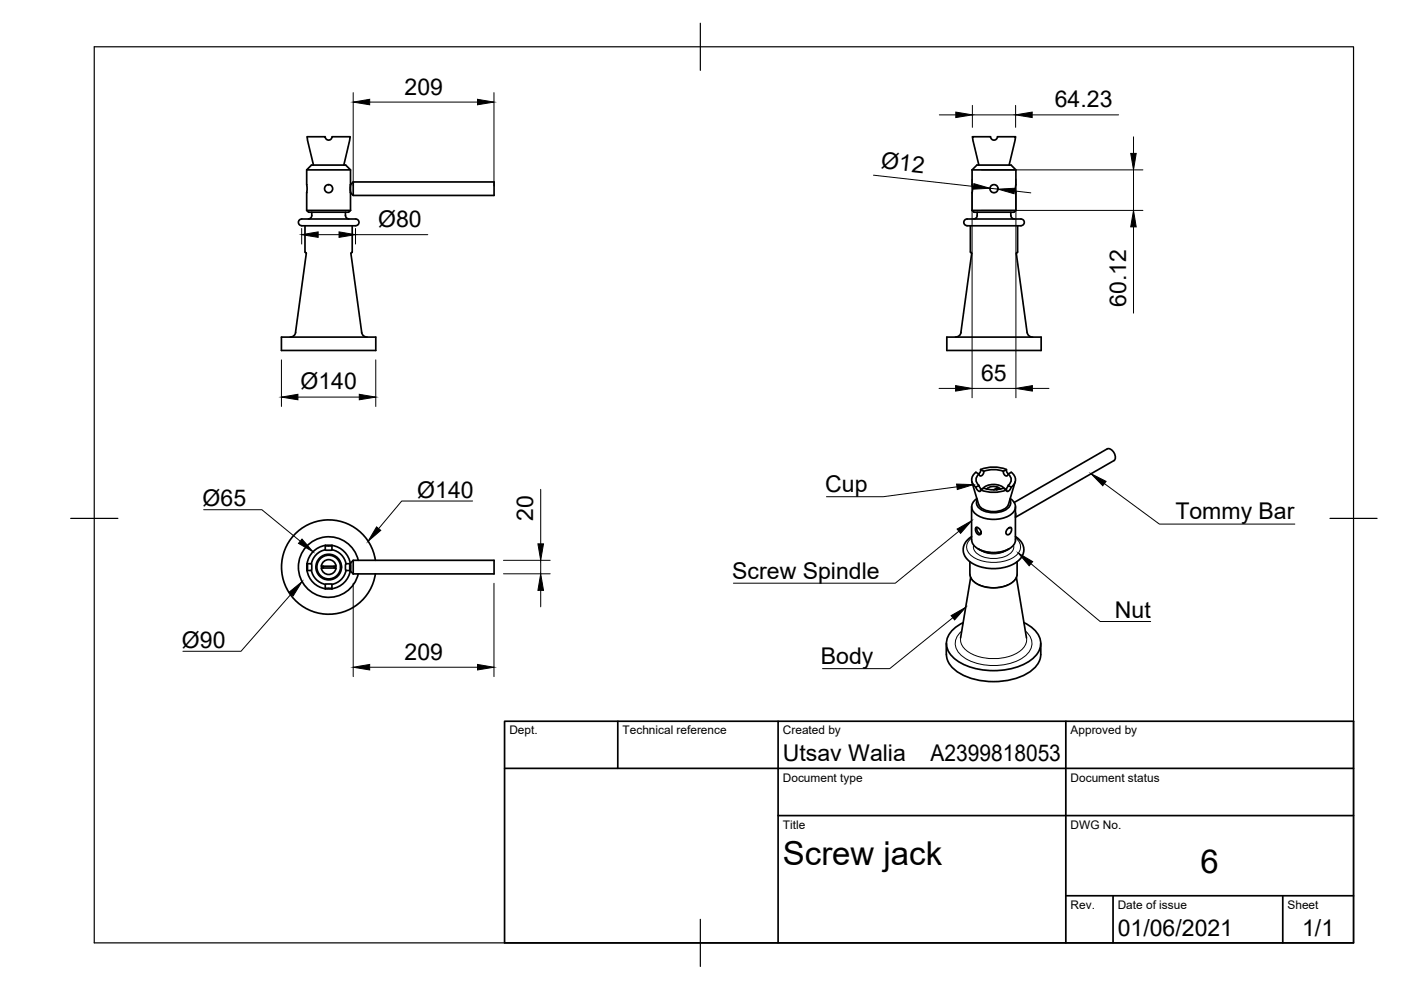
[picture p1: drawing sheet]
<svg xmlns="http://www.w3.org/2000/svg" width="297mm" height="210mm" viewBox="0 0 297 210" stroke-linecap="round" stroke-linejoin="round" font-family="sans-serif">
<!-- layer: Visible -->
<g fill="none" stroke="#000" stroke-width=".36">
<path d="M65 36v8.6M65 36h9.3M65 36l1-1h7.3l1 1v3.2M66.5 35l-1.4-6h3.9v.3a.71 .71 0 0 0 .8 .4 .71 .71 0 0 0 .6-.7h3.9l-1.4 6M74.3 39.2v1.7M74.9 38.6h29.9v2.8h-29.9zM74.9 38.6l-.6 .6M206.1 36v8.6M206.1 36l1-1h7.3l1 1v8.6M206.1 36h9.3M207.5 35l-1.3-6h3.8l.1 .3a.71 .71 0 0 0 .8 .4 .71 .71 0 0 0 .6-.7h3.8l-1.3 6M64.7 47.9v5.5l.2 .3-2.2 16.8"/>
<path d="M65 44.6l.4 .4h8.5l.4-.4M65 44.6h9.3M66.1 45v.7a.71 .71 0 0 1-.7 .7M73.2 45l.1 .7a.71 .71 0 0 0 .7 .7M74.3 40.9v3.7M74.3 40.9l.6 .5M74.7 47.9v5.5l-.3 .3 2.3 16.8a1.13 1.13 0 0 0 1.1 1M75.4 46.4h-10.4a1.59 1.59 0 0 0-1.7 .5 .92 .92 0 0 0 .4 .9 .92 .92 0 0 0 .9 .1h10.8M75.4 46.4a.71 .71 0 0 1 .7 .7 .71 .71 0 0 1-.7 .8M205 46.4h10.5a1.6 1.6 0 0 1 1.6 .5 .92 .92 0 0 1-.3 .9 .92 .92 0 0 1-1 .1h-10.8M205.1 46.4a.71 .71 0 0 0-.8 .7 .71 .71 0 0 0 .8 .8M205.7 47.9l.1 5.5 .2 .3-2.3 16.8a1.07 1.07 0 0 1-1.1 1"/>
<path d="M206.1 44.6l.4 .4h8.5l.4-.4M206.1 44.6h9.3M207.2 45v.7a.71 .71 0 0 1-.7 .7M214.3 45v.7M214.3 45.7a.71 .71 0 0 0 .7 .7M215.5 53.7l2.3 16.8M215.8 47.9v5.5l-.3 .3M59.7 71.5h20v2.8h-20zM62.7 70.5a1.15 1.15 0 0 1-1.2 1M200.7 71.5h20v2.8h-20zM217.8 70.5a1.14 1.14 0 0 0 1.1 1M207.9 99.5a7.5 7.5 0 0 1 5.5 0"/>
<path d="M208.6 99.9l-.7-.3-.1 .5-.3 .4M208.6 99.9l-.1 .5-.2 .3a.4 .4 0 0 1-.5 .2 .4 .4 0 0 1-.3-.4l-.6-.4M208.6 99.9l1.1-.3h1.3l1.7 .3M65.1 119.5v1.5M65.1 119.5h.9l.1 .3-.1 1.1-.9 .1M65.1 119.5v1.4M68.5 119.2a1.58 1.58 0 0 1 1.6-.5 1.58 1.58 0 0 1 1.2 1.3h-3.2zM69 115.6l.6 .2 .8-.2M69 116.6h1.4M69 115.6v1M69 115.6h1.4M69 115.6a4.6 4.6 0 0 0-3.9 3.9"/>
<path d="M69 116.6a3.7 3.7 0 0 0-3 2.9M70.4 115.6v1M70.4 116.6a3.7 3.7 0 0 1 3 2.9M70.4 115.6a4.6 4.6 0 0 1 3.9 3.9M73.3 119.5h1v1.5l-1-.1zM74.2 119.4h.1M74.3 119.5a4.6 4.6 0 0 1-3.9 5.3M74.3 119.4v1.7M74.3 119.4l.6-.6h29.9v2.9h-29.9M74.9 118.8v2.9M76 118.8a6.4 6.4 0 0 0-9.9-3.9 6.4 6.4 0 0 0 0 10.6 6.4 6.4 0 0 0 9.9-3.8M79.6 118.8a10 10 0 0 0-15.3-7 10 10 0 0 0 0 16.8 10 10 0 0 0 15.3-6.9"/>
<path d="M205.6 119.1l.1 3 .5 1 .9 .7 .9 .4 2.4 .4h1.5l1.4-.4 .9-.4 1-.8 .4-1.1v-2.8M206 113.8l-1.2 1.1-.5 .9-.1 1.1 .4 1.1 .9 1 1.4 .8 1.2 .4 2.1 .4 1.9-.1 1.8-.5 1.3-.6 1.3-1.1 .5-1.1v-1.2l-.6-1.2-1.1-1M206 107.5v7M206.1 102.2l1.4 4.7M206.9 111.9h.5l.5 .6 .1 .5-.2 .4-.4-.1-.4-.4-.2-.5zM206.9 100.1a1.84 1.84 0 0 0 0 3.2M207.1 111.8a1.14 1.14 0 0 0 .9 1.4M207.1 105.7a1.98 1.98 0 0 0-1.1 2 1.98 1.98 0 0 0 1.5 1.7 6.7 6.7 0 0 0 7.4-.8 1.86 1.86 0 0 0-.7-2.9M207.2 106a1.7 1.7 0 0 0 1.3 2.3 5 5 0 0 0 5.6-1l.2-.9-.2-.4M207.3 116.4l.3 .1M207.6 100.5a1.45 1.45 0 0 0 0 2.4M207.9 103.9a7.5 7.5 0 0 0 5.5 0"/>
<path d="M208.3 103.6a3.4 3.4 0 0 1 4.7 0M208.6 103.5l-1 .7-.4-.3-.3-.6 .6-.4 .6 .9M208.6 103.5l1.1 .3 1.3 .1 1.7-.4M211.5 103.5l.2 .1M211.6 103.3a2.25 2.25 0 0 0-2.4 .4M211.9 103.5l-.6 .3 .3-.5-.9 .6M211.9 103.5l.2 .2M212.7 103.5l.7 .4M213.6 112.2l.5-.4 .3 .1 .1 .2-.1 .7-.6 .6-.4-.1-.1-.3zM213.8 100.5a1.45 1.45 0 0 1 0 2.4M213.8 100.5l-.3-.4-.1-.5-.7 .3 .3 .8a.39 .39 0 0 0 .5 .2 .39 .39 0 0 0 .2-.4l.7-.4a1.83 1.83 0 0 1 0 3.2M214 116.4a6.6 6.6 0 0 1-6.4 .1"/>
<path d="M214.4 103.3l-.3 .5-.3 .4h-.3l-.1-.3M214.4 103.3l-.7-.4-.5 .9M215 106.5l19.8-11.3a1.64 1.64 0 0 1 1.4 2.5l-20.9 12M215.2 102.2l-1.4 4.7a3.4 3.4 0 0 1-3.9 1.5 2.92 2.92 0 0 1-2.4-1.5M215.3 107.5v7a3.1 3.1 0 0 1-2.8 2.4 6.3 6.3 0 0 1-6.1-1.4l-.4-1M215.3 108.7v.8M65.1 120.9a4.6 4.6 0 0 0 3.9 3.9M66 120.9a3.7 3.7 0 0 0 3 3M68.1 120.4h3.2a1.58 1.58 0 0 1-1.6 1.4 1.58 1.58 0 0 1-1.6-1.4zM68.3 120v.4M68.6 120v.4M69 124.8l.6-.1 .8 .1"/>
<path d="M69 124.8v-.9l.1-.1 1.3 .1v.9M69 124.8h1.4M70.8 120v.4M71.1 120v.4M73.4 120.9a3.7 3.7 0 0 1-3 3M74.2 121.1h.1M74.3 121.1l.6 .6M200.6 136.4v2.4M204.2 132a5.6 5.6 0 0 0-3.5 4.3 5 5 0 0 0 3.3 4.4 15.6 15.6 0 0 0 14.2-.5 4.1 4.1 0 0 0 1.7-5.9 7.3 7.3 0 0 0-2.8-2.3M205.8 122.4l-2.1 12.8M215.5 122.4l2.1 12.8M220.7 136.4a5.5 5.5 0 0 1-1.4 5.3 14.1 14.1 0 0 1-12.5 2.4 8.6 8.6 0 0 1-5.8-3.8l-.3-1.5"/>
<circle cx="69.7" cy="40" r=".85"/>
<circle cx="210.7" cy="40" r=".86"/>
<circle cx="69.7" cy="120.2" r="2.72"/>
<circle cx="69.7" cy="120.2" r="2.51"/>
</g>
<!-- layer: Visible Narrow -->
<path d="M206 114a2.27 2.27 0 0 0 .1 4 8.6 8.6 0 0 0 9.1 0 2.28 2.28 0 0 0 .1-4M206.4 115.6a2.26 2.26 0 0 0 1.9 2.4 6.1 6.1 0 0 0 6.3-1l.3-1v-.4M207.8 116.6a5.3 5.3 0 0 0 5.8 0M203.7 135.2a3.4 3.4 0 0 0 2.5 3.5 10.7 10.7 0 0 0 10.3-.8 2.94 2.94 0 0 0 1.1-2.7M203.9 133.8a3.3 3.3 0 0 0 .5 5.6 12.4 12.4 0 0 0 12.5 0 3.3 3.3 0 0 0 .5-5.6M205.7 121.7a3.4 3.4 0 0 0 3 2.7 6.7 6.7 0 0 0 6.6-1.6l.4-1.1M207.6 124a7.6 7.6 0 0 0 6.1 0" fill="none" stroke="#000" stroke-width=".21"/>
<!-- layer: Border -->
<path d="M20 9.9h267v190h-267zM148.5 4.9v10M15 109.9h10M282 109.9h10M148.5 194.9v10" fill="none" stroke="#000" stroke-width=".25"/>
<!-- layer: TitleBlock -->
<path d="M107 152.9h180v47h-180zM131 152.9v10M165 152.9v47M226 152.9v47M107 162.9h180M165 172.9h122M226 189.9h61M236 189.9v10M272 189.9v10" fill="none" stroke="#000" stroke-width=".36"/>
<!-- layer: Dimensions -->
<g fill="none" stroke="#000" stroke-width=".21">
<path d="M74.9 19.6v19.8M104.7 19.6v19.8M78.4 21.6h22.8M185.2 37.1l21.2 2.4M199.2 24.4h3.4M206.1 38v46.3M206.2 22.3v4.7M206.2 24.4h9.1M208.1 36h34.2M209.9 39.9l1.7 .2M215.3 22.3v4.7M215.4 38v46.3"/>
<path d="M218.8 24.4h18.4M240.3 29v3.5M240.3 36v8.6M64 48.4v3.3M67.5 49.8h4.4M75.4 48.4v3.3M75.4 49.8h15.3M208.1 44.6h34.2M215.1 40.5l3.4 .4M240.3 48.1v18.3M59.7 76.3v9.9M79.7 76.3v9.9"/>
<path d="M63.2 84.2h13M199.1 82.4h3.5M206.1 82.4h9.3M218.9 82.4h3.5M106.7 118.8h9.9M114.6 103.8v11.5M114.6 118.8v2.9M74.9 123.7v19.8M104.7 123.7v19.8M106.7 121.7h9.9M114.6 125.2v3.5M78.4 141.5h22.8"/>
</g>
<g fill="#000" stroke="#000" stroke-width=".21">
<path d="M74.9 21.6l3.5-.5v1.1zM101.2 21.1l3.5 .5-3.5 .6zM202.6 23.8l3.6 .6-3.6 .5zM206.5 38.9l3.4 1-3.5 .2zM211.6 40.1l3.5-.2-.1 1.2zM215.3 24.4l3.5-.6v1.1zM239.7 32.5h1.2l-.6 3.5zM64 49.8l3.5-.6v1.1zM71.9 49.2l3.5 .6-3.5 .5zM240.3 44.6l.6 3.5h-1.2zM59.7 84.2l3.5-.6v1.2zM76.2 83.6l3.5 .6-3.5 .6z"/>
<path d="M202.6 81.8l3.5 .6-3.5 .5zM215.4 82.4l3.5-.6v1.1zM114 115.3h1.2l-.6 3.5zM114.6 121.7l.6 3.5h-1.2zM74.9 141.5l3.5-.6v1.1zM101.2 140.9l3.5 .6-3.5 .5z"/>
</g>
<!-- layer: Annotations -->
<path d="M64 114.3l2.4 2.7-3.1-1.8zM79.8 111.7l.9 .8-2.7 2.3zM202.8 102.6l3.6 .2-3.4 1zM202.9 112.2l3.1-1.8-2.3 2.7zM215.9 117.3l3 1.8-.7 .9zM231.3 100.4l3.2 1.7-.7 .9zM61.3 125.6l2.7-2.3-1.8 3zM201.7 130.5l3-1.7-2.3 2.6z" fill="#000" stroke="#000" stroke-width=".21"/>
<path d="M43.2 108.1h12.3l8.2 6.7M100.2 106.2h-15l-4.9 5.9M202.9 103.2l-15.6 2.1h-12.1M203.3 112.6l-13.5 11h-34.3M218.6 119.5l14.7 12.3h10.7M234.1 102.5l11.7 8.6h28.7M61.7 126l-10.6 12.1h-12.3M202 131l-13.4 10.8h-14.2" fill="none" stroke="#000" stroke-width=".21"/>
<g font-size="7">
<text x="166" y="183.4">Screw jack</text>
<text x="254.5" y="185.2">6</text>
</g>
<g font-size="4.9">
<text x="85.8" y="20.1">209</text>
<text x="223.6" y="22.8">64.23</text>
<text x="186.7" y="35.7" transform="rotate(6 186.7 35.7)">Ø12</text>
<text x="80.2" y="48.1">Ø80</text>
<text x="238.8" y="65.1" transform="rotate(-90 238.8 65.1)">60.12</text>
<text x="63.7" y="82.5">Ø140</text>
<text x="208" y="80.8">65</text>
<text x="43" y="107.4">Ø65</text>
<text x="88.5" y="105.5">Ø140</text>
<text x="175" y="104.3">Cup</text>
<text x="113.1" y="110.5" transform="rotate(-90 113.1 110.5)">20</text>
<text x="249.2" y="110.1">Tommy Bar</text>
<text x="155.3" y="122.7">Screw Spindle</text>
<text x="236.4" y="131.1">Nut</text>
<text x="38.6" y="137.4">Ø90</text>
<text x="85.8" y="139.9">209</text>
<text x="174" y="140.7">Body</text>
<text x="166" y="161.4">Utsav Walia</text>
<text x="197.3" y="161.4">A2399818053</text>
<text x="237" y="198.4">01/06/2021</text>
<text x="276.1" y="198.6">1/1</text>
</g>
<g font-size="2.5">
<text x="108" y="155.7">Dept.</text>
<text x="132" y="155.7">Technical reference</text>
<text x="166" y="155.7">Created by</text>
<text x="227" y="155.7">Approved by</text>
<text x="166" y="165.7">Document type</text>
<text x="227" y="165.7">Document status</text>
<text x="166" y="175.7">Title</text>
<text x="227" y="175.7">DWG No.</text>
<text x="227" y="192.7">Rev.</text>
<text x="237" y="192.7">Date of issue</text>
<text x="273" y="192.7">Sheet</text>
</g>
</svg>
